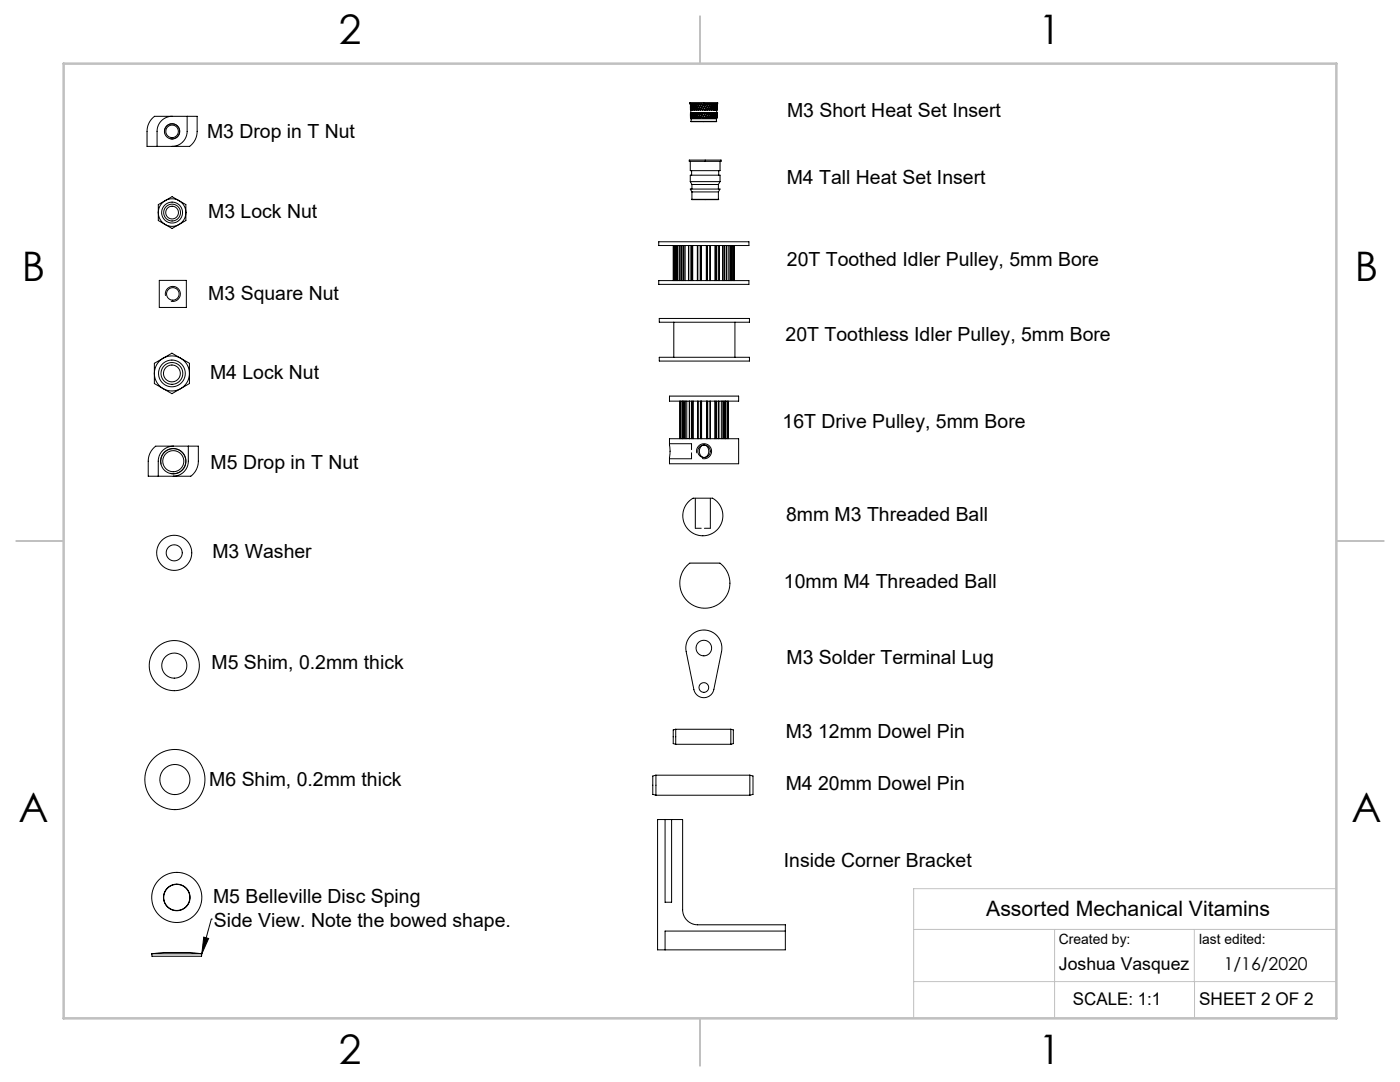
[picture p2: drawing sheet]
<svg xmlns="http://www.w3.org/2000/svg" width="279mm" height="216mm" viewBox="0 0 279 216" stroke-linecap="round" stroke-linejoin="round" font-family="sans-serif">
<g fill="none" stroke="#000" stroke-width=".2">
<path d="M30.5 23.5l.3-.3h8.5v3a3.7 3.7 0 0 1-1.5 3h-8.5l.1-3.6 .4-1.3zM32.9 26.6a1.5 1.5 0 0 1 1.3-1.9 1.5 1.5 0 0 1 1.6 1.6 1.5 1.5 0 0 1-1.8 1.4M34.3 23.2a3 3 0 0 0-3 3v3M37.3 23.2v3a3 3 0 0 1-3 3M137.6 31.9h6.3v.3h-6.3zM137.7 20.5h5.5v.2h-5.5zM137.8 32.2v1.9h5.9v-1.9M137.8 36.2h5.9M137.8 36.2v-1.2h5.9v1.2M137.8 36.2l.3 .6M137.8 21.4v-.7v.8M137.8 22.5h.1"/>
<path d="M137.8 23.5l.1 .2M137.8 22.5v.5M137.8 23.5h.1M137.8 21.9h.1M137.8 23.5l.1 .1M137.8 22.5v.6M137.8 22.5v1M137.8 20.7v1.2M137.9 21.9h.1M137.9 24.2h5.1zM137.9 21.9v.6M137.9 23.5v.1v-.1"/>
<path d="M137.9 22.5l-.1 1M137.9 22.5h.1M137.9 23.5h.1M137.9 23.7h5.1M137.9 23.7v.5M137.9 22.5h.2M138 20.7l-.2 1.2zM138 21.9h.1M138 39.8h5.4zM138 34.1v.9M138 23.5l.1 .1v-.1M138.1 21.9h.1"/>
<path d="M138.1 22.5l-.2 1M138.1 22.5h.1M138.1 23.5h.2M138.1 38.3h5.3M138.1 38.3l-.3-.6h5.9l-.3 .6M138.1 36.8h5.3M138.1 36.8v.9M138.1 38.3v1.5M138.1 20.7l-.2 1.2M138.2 20.7l-.3 1.2M138.2 21.9h.1M138.3 23.5v.1v-.1"/>
<path d="M138.3 21.9h.2M138.3 22.5l-.3 1M138.3 22.5h.1M138.3 22.5h-.2l-.2 1M138.3 23.5h.2M138.4 20.7l-.4 1.2M138.4 22.5l-.3 1M138.4 22.5h.2M138.5 20.7l-.4 1.2M138.5 21.9h.1M138.5 23.5l.1 .1v-.1M138.6 23.5h.1"/>
<path d="M138.6 21.1h.1M138.6 22.7h.1M138.6 21.9h.3M138.6 22.5l-.3 1M138.6 22.5h.1M138.6 21.1l.2-.4-.5 1.2M138.6 23.5h.3M138.7 20.7l-.5 1.2M138.7 22.5l-.1 .2M138.7 22.5l-.4 1M138.7 22.5h.3M138.9 21.9h.1"/>
<path d="M138.9 23.5v.1M139 21.9h.1M139 21.9h.3M139 22.5l-.5 1M139 22.5h.1M139 23.5l-.1 .1M139 23.5h.3M139.1 20.7l-.6 1.2M139.1 22.5l-.5 1M139.1 22.5h.1M139.1 22.5h.3M139.2 20.7l-.6 1.2"/>
<path d="M139.3 21.9h.1M139.3 23.5v.1M139.4 21.9h.1M139.4 21.9h.3M139.4 22.5l-.5 1M139.4 22.5h.1M139.4 23.5l-.1 .1M139.4 23.5h.3M139.5 22.5l-.6 1.1M139.5 22.5h.1M139.5 20.7l-.6 1.2M139.5 22.5l-.5 1"/>
<path d="M139.5 22.5h.3M139.6 20.7l-.6 1.2M139.7 21.9h.1M139.7 23.5v.1M139.8 21.9h.1M139.8 21.9h.4M139.8 22.5l-.5 1M139.8 22.5h.1M139.9 23.5h.3M139.9 23.5l-.2 .1M139.9 22.5l-.6 1.1M139.9 22.5h.1"/>
<path d="M139.9 20.7l-.6 1.2M140 22.5l-.6 1M140 22.5h.3M140 20.7l-.6 1.2M140.1 20.7l-.7 1.2M140.2 21.9h.1M140.2 23.5v.1M140.3 21.9h.3M140.3 22.5l-.6 1M140.3 22.5h.1M140.3 23.5l-.1 .1M140.3 23.5h.3"/>
<path d="M140.3 22.5l-.6 1.1M140.4 20.7l-.7 1.2M140.4 22.5l-.5 1M140.4 22.5h.3M140.4 20.7l-.6 1.2M140.5 20.7l-.7 1.2M140.6 21.9h.1M140.6 23.5v.1M140.7 21.9h.1M140.7 21.9h.4M140.7 22.5l-.5 1M140.7 22.5h.1"/>
<path d="M140.8 23.5l-.2 .1M140.8 23.5h.3M140.8 22.5l-.6 1.1M140.8 22.5h.1M140.8 20.7l-.6 1.2M140.9 22.5l-.6 1M140.9 22.5h.3M140.9 20.7l-.7 1.2M141 20.7l-.7 1.2M141.1 21.9h.1M141.1 23.5v.1M141.2 21.9h.3"/>
<path d="M141.2 22.5l-.6 1M141.2 22.5h.1M141.2 23.5l-.1 .1M141.2 23.5h.3M141.2 22.5l-.6 1.1M141.3 20.7l-.7 1.2M141.3 22.5l-.5 1M141.3 22.5h.3M141.3 20.7l-.6 1.2M141.4 20.7l-.7 1.2M141.5 21.9l.6-1.2-.6 1.2M141.5 21.9h.1"/>
<path d="M141.5 23.5v.1M141.6 21.9h.3M141.6 22.5l-.5 1M141.7 22.5h.1M141.7 23.5l-.2 .1M141.7 23.5h.2M141.7 22.5l-.6 1.1M141.7 20.7l-.6 1.2zM141.7 22.5l-.5 1M141.7 22.5h.3M141.8 20.7l-.6 1.2M141.9 21.9h.1"/>
<path d="M141.9 23.5v.1M142 21.9h.3M142 22.5l-.5 1M142 22.5h.1M142 22.5l-.5 1.1M142 23.5l-.1 .1M142 23.5h.3M142.1 22.5l-.4 1M142.1 22.5h.3M142.2 20.7l-.6 1.2M142.3 22.7l-.4 .9M142.3 21.1l-.4 .8"/>
<path d="M142.3 22.7h.1M142.3 21.1h.1M142.3 21.9h.1M142.3 23.5h.1M142.4 21.9h.2M142.4 22.5l-.5 1M142.4 22.5h.1M142.4 20.7l-.5 1.2M142.5 22.5l-.5 1M142.5 22.5h.2M142.5 20.7l-.5 1.2M142.6 21.9l.3-1.2-.2 1.2"/>
<path d="M142.6 21.9h.1M142.6 23.5l-.1 .1 .2-.1M142.7 21.9h.1M142.7 22.5l-.4 1M142.7 22.5h.1M142.7 23.5h.1M142.7 20.7l-.4 1.2M142.7 22.5l-.3 1h.2M142.7 22.5h.2M142.8 20.7l-.4 1.2M142.8 21.9h.1M142.8 23.5v.1l.1-.1"/>
<path d="M142.9 22.5l-.3 1M142.9 21.9l.2-1.2-.1 1.2M142.9 21.9h.1M142.9 22.5h.1M142.9 23.5h.1M142.9 22.5l-.2 1M143 23.7v.5M143 21.9h.1M143 23.5l-.1 .1 .1-.1M143 21.9v.6M143 21.9l.1-1.1v1.1M143 22.5l-.2 1"/>
<path d="M143 22.5h.1M143 23.5h.1M143.1 20.7l-.3 1.2M143.1 22.5l-.2 1M143.1 22.5h.1M143.1 23.5l-.1 .1M143.1 21.9h.1M143.1 22.5l-.1 1M143.1 23.5h.1M143.1 23.1v.4M143.1 21.5v.4M143.1 22.5v1"/>
<path d="M143.1 23.5l-.1 .2M143.1 21.6v.3M143.1 23.2v.3M143.4 36.8v.9M143.4 38.3v1.5M143.4 34.1v.9M143.7 36.2l-.3 .6M31.6 42.4a2.75 2.75 0 0 0 1.4 2.4M31.6 42.4v1.6l1.4 .8M31.8 55.9h5.4v5.4h-5.4zM33 44.8a2.75 2.75 0 0 0 2.7 0M33 40a2.75 2.75 0 0 0-1.4 2.4"/>
<path d="M33 40a2.75 2.75 0 0 1 2.7 0M33 40l1.3-.8 1.4 .8M33 40l-1.4 .8v1.6M33 44.8l1.3 .8 1.4-.8M33 59a1.5 1.5 0 0 1 1.4-1.8 1.5 1.5 0 0 1 1.6 1.6 1.5 1.5 0 0 1-1.9 1.3M35.7 40a2.75 2.75 0 0 1 1.4 2.4M35.7 40l1.4 .8v1.6M37.1 42.4a2.75 2.75 0 0 1-1.4 2.4M37.1 42.4v1.6l-1.4 .8M131.5 48.2h18v.8h-18zM131.5 56h18v.7h-18zM134.4 49v7"/>
<path d="M134.6 49v7M134.9 49v7M135.1 49v7M135.3 49v7M135.6 49v7M135.9 49v7M136.3 49v7M136.5 49v7M136.7 49v7M137.4 49v7M137.5 49v7M137.9 49v7"/>
<path d="M138.1 49v7M138.2 49v7M139.2 49v7M139.3 49v7M139.7 49v7M139.9 49v7M140 49v7M141 49v7M141.2 49v7M141.7 49v7M141.8 49v7M142.7 49v7"/>
<path d="M142.9 49v7M143 49v7M143.5 49v7M144.2 49v7M144.5 49v7M144.7 49v7M145 49v7M145.3 49v7M145.6 49v7M145.8 49v7M146.1 49v7M146.3 49v7"/>
<path d="M146.5 49v7M146.6 49v7M30.8 74.5a3.5 3.5 0 0 0 1.8 3M30.8 74.5v2l1.8 1M32.6 77.5a3.5 3.5 0 0 0 3.5 0M32.6 71.5a3.5 3.5 0 0 0-1.8 3M32.6 71.5a3.5 3.5 0 0 1 3.5 0M32.6 71.5l1.7-1 1.8 1M32.6 71.5l-1.8 1v2M32.6 77.5l1.7 1.1 1.8-1.1M36.1 71.5a3.5 3.5 0 0 1 1.7 3M36.1 71.5l1.7 1v2"/>
<path d="M37.8 74.5a3.5 3.5 0 0 1-1.7 3M37.8 74.5v2l-1.7 1M131.6 63.5h18v.8h-18zM131.6 71.3h18v.7h-18zM133.6 79h13.8v1h-13.8zM134.5 64.3v7M146.7 64.3v7M30.8 89.3l.3-.3h8.5v3a3.7 3.7 0 0 1-1.5 3h-8.5v-3.6l.5-1.2zM32.2 92.7a2.5 2.5 0 0 1 2.2-3.2 2.5 2.5 0 0 1 2.7 2.7 2.5 2.5 0 0 1-3.2 2.2M34.6 89a3 3 0 0 0-3 3v3M37.6 89v3a3 3 0 0 1-3 3M133.6 88.5h4.4"/>
<path d="M133.6 91.5h4.4M133.6 87.5h13.8v5h-13.8l.1-2.5zM135.7 80v7.5M135.8 80v7.5M135.9 80v7.5M136.3 80v7.5M136.6 80v7.5M136.8 80v7.5M137.1 80v7.5M137.6 80v7.5M138 80v7.5M138.2 80v7.5"/>
<path d="M138.4 80v7.5M138.8 99.4v6M139.1 90.4a1.5 1.5 0 0 1 1.3-1.9 1.5 1.5 0 0 1 1.6 1.7 1.5 1.5 0 0 1-1.9 1.3M139.2 80v7.5M139.3 80v7.5M139.8 80v7.5M139.9 80v7.5M139.9 89.1a.95 .95 0 0 1 1.2-.1 .95 .95 0 0 1 .4 1.1 .97 .97 0 0 1-1 1.2 .97 .97 0 0 1-.9-1.2v-.5zM140 80v7.5M141 80v7.5M141.1 80v7.5M141.2 80v7.5"/>
<path d="M141.7 80v7.5M141.8 99.4v6M141.8 80v7.5M142.6 80v7.5M142.8 80v7.5M143 80v7.5M143.4 80v7.5M143.5 80v7.5M144 80v7.5M144.3 80v7.5M144.4 80v7.5M144.7 80v7.5"/>
<path d="M144.8 80v7.5M145.1 80v7.5M145.3 80v7.5M145.4 80v7.5M137.2 112.7a2.19 2.19 0 0 1 2-.3h3a2.19 2.19 0 0 1 1.9 .3 5 5 0 0 1 .1 7.2 5 5 0 0 1-7.1 0 5 5 0 0 1 .1-7.2zM137.4 100.1a2.58 2.58 0 0 1 2.6-.7h1.1a2.05 2.05 0 0 1 2.3 1.1 4 4 0 0 1-.5 5.5 4 4 0 0 1-5.6-.4 4 4 0 0 1 .1-5.5zM137.9 126.8a3.6 3.6 0 0 1 4.3-.7 3.6 3.6 0 0 1 1.8 3.9l-1.5 7.6a2.03 2.03 0 0 1-2 1.6 2.03 2.03 0 0 1-2-1.6l-1.6-8 .2-1.7zM130.9 154.7v4M130.9 154.7l-.6 .1v3.7l.6 .2M130.9 154.7h18.7M130.9 158.7h18.7M134.9 145.5v3"/>
<path d="M134.9 145.5l-.5 .1v2.8l.5 .1M134.9 145.5h11M134.9 148.5h11M145.9 145.5v3M145.9 145.5l.5 .1v2.8l-.5 .1M149.6 154.7v4M149.6 154.7l.7 .1v3.7l-.7 .2M131.2 163.5h5v18a3 3 0 0 0 3 3h17.5v5h-25.5zM132.7 163.5v16.5h1.3v-16.5M30.3 190.3v.5h9.9l.1-.5M30.3 190.3h10M30.3 190.3l2.3-.2h5.3l2.4 .2"/>
<path d="M40.7 187l.9 .3-1.3 3zM42.2 183.4h.1M42.2 183.4l-1.9 6.9M156.7 185.8h-24v3.7"/>
<circle cx="34.3" cy="26.2" r="1.25"/>
<circle cx="34.3" cy="26.2" r="1.53"/>
<circle cx="34.3" cy="42.4" r="2.08"/>
<circle cx="34.3" cy="42.4" r="1.68"/>
<circle cx="34.3" cy="42.4" r="1.27"/>
<circle cx="34.5" cy="58.6" r="1.25"/>
<circle cx="34.3" cy="74.5" r="2.17"/>
<circle cx="34.3" cy="74.5" r="1.68"/>
<circle cx="34.3" cy="74.5" r="2.67"/>
<circle cx="34.6" cy="92" r="2.53"/>
<circle cx="34.6" cy="92" r="2.1"/>
<circle cx="140.5" cy="90" r="1.25"/>
<circle cx="34.8" cy="110.3" r="3.5"/>
<circle cx="34.8" cy="110.3" r="1.6"/>
<circle cx="34.8" cy="132.8" r="2.5"/>
<circle cx="34.8" cy="132.8" r="5"/>
<circle cx="140.5" cy="137.2" r=".97"/>
<circle cx="140.5" cy="129.3" r="1.55"/>
<circle cx="34.9" cy="155.5" r="6"/>
<circle cx="34.9" cy="155.5" r="3"/>
<circle cx="35.3" cy="179.1" r="5"/>
<circle cx="35.3" cy="179.1" r="2.65"/>
<circle cx="35.3" cy="179.1" r="2.6"/>
</g>
<path d="M139.7 3.2v9.5M3.2 107.9h9.5M266.7 107.9h9.5M266.7 177.3h-84.4v25.9M182.3 185.5h84.4M182.3 195.9h84.4M210.5 185.5v17.7M238.4 185.5v10.4M238.4 195.9v7.3M139.7 203.2v9.5" fill="none" stroke="#c0c0c0" stroke-width=".2"/>
<path d="M12.7 12.7h254v190.5h-254z" fill="none" stroke="#c0c0c0" stroke-width=".5"/>
<path d="M138 91.5v-3M138.8 105.4h3" fill="none" stroke="#000" stroke-width=".2" stroke-dasharray="1.3 .6" stroke-dashoffset=".1"/>
<path d="M40.7 187l.9 .3-1.3 3z" fill="#000"/>
<g font-size="8.1">
<text x="67.6" y="8.9">2</text>
<text x="207.3" y="8.9">1</text>
<text x="4.4" y="56.2">B</text>
<text x="270.4" y="56.2">B</text>
<text x="3.7" y="164.1">A</text>
<text x="269.7" y="164.1">A</text>
<text x="67.6" y="212.4">2</text>
<text x="207.3" y="212.4">1</text>
</g>
<text font-size="4.2" x="196.8" y="182.8">Assorted Mechanical Vitamins</text>
<g font-size="3.9">
<text x="157.1" y="23.3">M3 Short Heat Set Insert</text>
<text x="41.3" y="27.6">M3 Drop in T Nut</text>
<text x="157" y="36.8">M4 Tall Heat Set Insert</text>
<text x="41.5" y="43.4">M3 Lock Nut</text>
<text x="157" y="53.1">20T Toothed Idler Pulley, 5mm Bore</text>
<text x="41.6" y="59.8">M3 Square Nut</text>
<text x="156.8" y="68">20T Toothless Idler Pulley, 5mm Bore</text>
<text x="41.9" y="75.6">M4 Lock Nut</text>
<text x="156.2" y="85.5">16T Drive Pulley, 5mm Bore</text>
<text x="42" y="93.6">M5 Drop in T Nut</text>
<text x="156.9" y="103.9">8mm M3 Threaded Ball</text>
<text x="42.4" y="111.4">M3 Washer</text>
<text x="156.5" y="117.3">10mm M4 Threaded Ball</text>
<text x="42.2" y="133.5">M5 Shim, 0.2mm thick</text>
<text x="157" y="132.4">M3 Solder Terminal Lug</text>
<text x="156.8" y="147.3">M3 12mm Dowel Pin</text>
<text x="41.8" y="156.8">M6 Shim, 0.2mm thick</text>
<text x="156.8" y="157.7">M4 20mm Dowel Pin</text>
<text x="156.4" y="173.1">Inside Corner Bracket</text>
<text x="42.5" y="180.2">M5 Belleville Disc Sping</text>
<text x="42.7" y="184.9">Side View. Note the bowed shape.</text>
</g>
<g font-size="3.5">
<text x="211.3" y="193.5">Joshua Vasquez</text>
<text x="244.2" y="193.6">1/16/2020</text>
<text x="214.1" y="200.6">SCALE: 1:1</text>
<text x="239.3" y="200.6">SHEET 2 OF 2</text>
</g>
<g font-size="2.8">
<text x="211.3" y="188.4">Created by:</text>
<text x="239.3" y="188.4">last edited:</text>
</g>
</svg>
